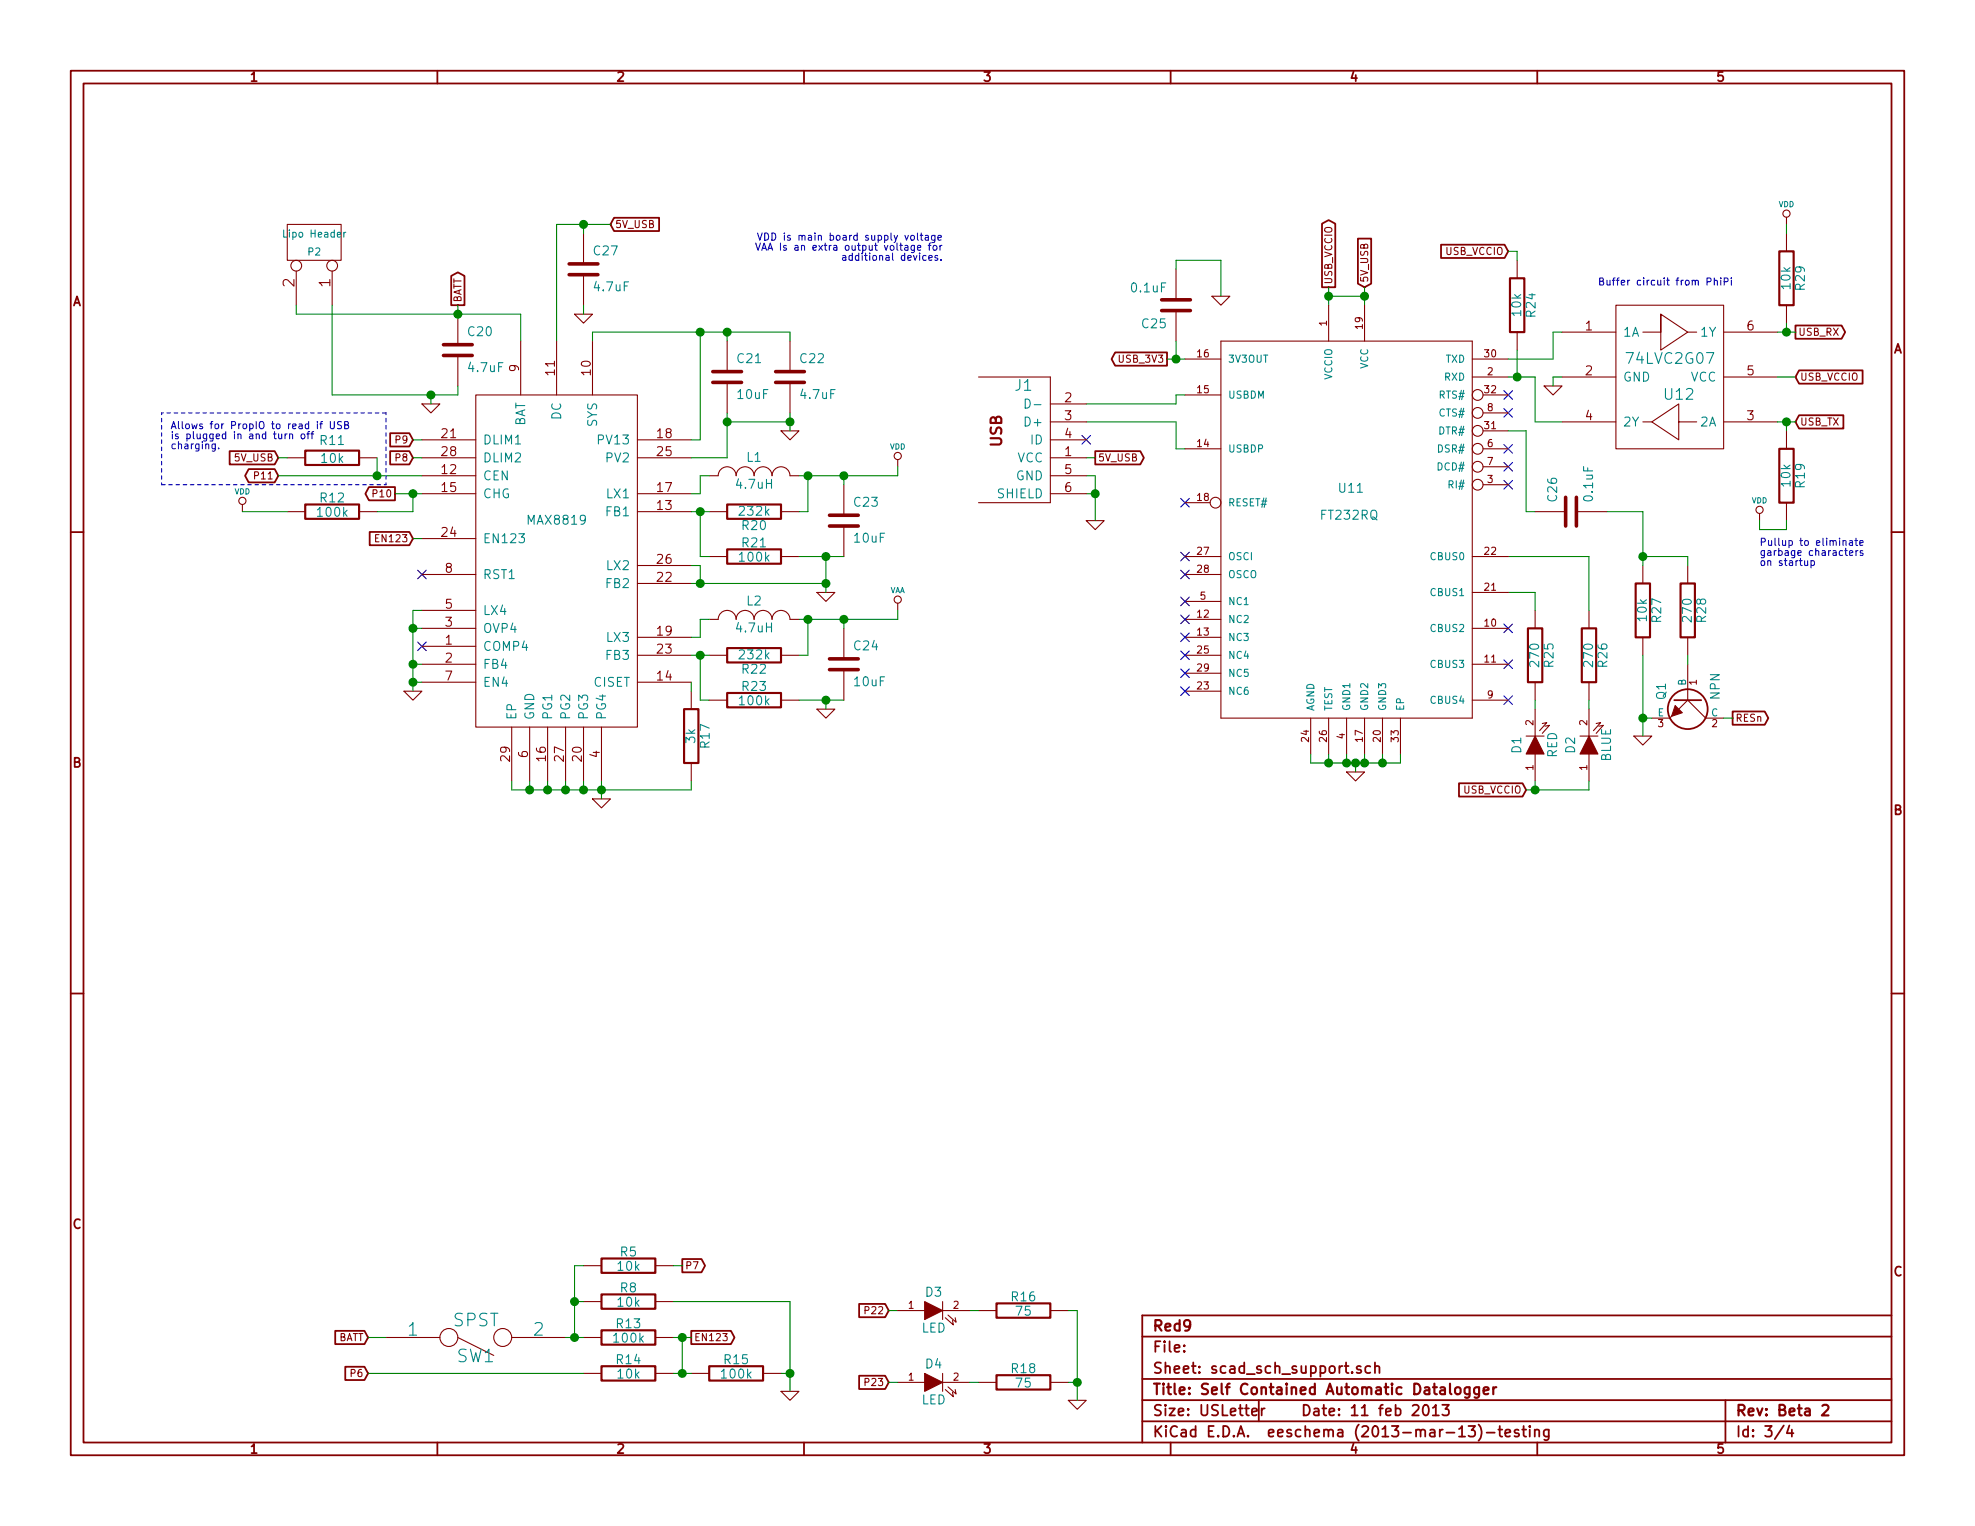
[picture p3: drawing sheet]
EESchema Schematic File Version 2
LIBS:srlm
LIBS:power
LIBS:device
LIBS:transistors
LIBS:conn
LIBS:linear
LIBS:regul
LIBS:74xx
LIBS:cmos4000
LIBS:adc-dac
LIBS:memory
LIBS:xilinx
LIBS:special
LIBS:microcontrollers
LIBS:dsp
LIBS:microchip
LIBS:analog_switches
LIBS:motorola
LIBS:texas
LIBS:intel
LIBS:audio
LIBS:interface
LIBS:digital-audio
LIBS:philips
LIBS:display
LIBS:cypress
LIBS:siliconi
LIBS:opto
LIBS:atmel
LIBS:contrib
LIBS:valves
LIBS:open-project
LIBS:scad-cache
EELAYER 24 0
EELAYER END
$Descr USLetter 11000 8500
encoding utf-8
Sheet 3 4
Title "Self Contained Automatic Datalogger"
Date "11 feb 2013"
Rev "Beta 2"
Comp "Red9"
Comment1 ""
Comment2 ""
Comment3 ""
Comment4 ""
$EndDescr
$Comp
L GND #PWR040
U 1 1
P 2400 2250
F 0 "#PWR040" H 2400 2250 30  0001 C CNN
F 1 "GND" H 2400 2180 30  0001 C CNN
F 2 "" H 2400 2250 60  0001 C CNN
F 3 "" H 2400 2250 60  0001 C CNN
	1    2400 2250
	1    0    0    -1  
$EndComp
$Comp
L GND #PWR041
U 1 1
P 4600 3300
F 0 "#PWR041" H 4600 3300 30  0001 C CNN
F 1 "GND" H 4600 3230 30  0001 C CNN
F 2 "" H 4600 3300 60  0001 C CNN
F 3 "" H 4600 3300 60  0001 C CNN
	1    4600 3300
	1    0    0    -1  
$EndComp
Text GLabel 2300 2450 0    40   Input ~ 0
P9
Text GLabel 2300 2550 0    40   Input ~ 0
P8
Text GLabel 1550 2650 0    40   BiDi ~ 0
P11
Text GLabel 2200 2750 0    40   Output ~ 0
P10
$Comp
L INDUCTOR_SMALL L1
U 1 1
P 4200 2650
F 0 "L1" H 4200 2750 50  0000 C CNN
F 1 "4.7uH" H 4200 2600 50  0000 C CNN
F 2 "NR3012" H 4200 2700 50  0001 C CNN
F 3 "" H 4200 2650 60  0001 C CNN
	1    4200 2650
	1    0    0    -1  
$EndComp
$Comp
L R R20
U 1 1
P 4200 2850
F 0 "R20" V 4280 2850 50  0000 C CNN
F 1 "232k" V 4200 2850 50  0000 C CNN
F 2 "SM0603" V 4300 2850 50  0001 C CNN
F 3 "" H 4200 2850 60  0001 C CNN
	1    4200 2850
	0    1    1    0   
$EndComp
$Comp
L R R21
U 1 1
P 4200 3100
F 0 "R21" V 4280 3100 50  0000 C CNN
F 1 "100k" V 4200 3100 50  0000 C CNN
F 2 "SM0603" V 4300 3100 50  0001 C CNN
F 3 "" H 4200 3100 60  0001 C CNN
	1    4200 3100
	0    -1   -1   0   
$EndComp
$Comp
L VDD #PWR042
U 1 1
P 5000 2600
F 0 "#PWR042" H 5000 2700 30  0001 C CNN
F 1 "VDD" H 5000 2710 30  0000 C CNN
F 2 "" H 5000 2600 60  0001 C CNN
F 3 "" H 5000 2600 60  0001 C CNN
	1    5000 2600
	1    0    0    -1  
$EndComp
$Comp
L R R11
U 1 1
P 1850 2550
F 0 "R11" V 1950 2550 50  0000 C CNN
F 1 "10k" V 1850 2550 50  0000 C CNN
F 2 "SM0603" V 1950 2550 50  0001 C CNN
F 3 "" H 1850 2550 60  0001 C CNN
	1    1850 2550
	0    -1   -1   0   
$EndComp
Text GLabel 2300 3000 0    40   Input ~ 0
EN123
Text GLabel 2550 1700 1    40   Output ~ 0
BATT
Text GLabel 10000 1850 2    40   Output ~ 0
USB_RX
Text GLabel 10000 2350 2    40   Input ~ 0
USB_TX
NoConn ~ 8400 2200
NoConn ~ 8400 2300
NoConn ~ 8400 2500
$Comp
L LED D1
U 1 1
P 8550 4150
F 0 "D1" H 8550 4250 50  0000 C CNN
F 1 "RED" H 8550 4050 50  0000 C CNN
F 2 "LED-0603" H 8550 4150 50  0001 C CNN
F 3 "" H 8550 4150 60  0001 C CNN
	1    8550 4150
	0    -1   -1   0   
$EndComp
$Comp
L LED D2
U 1 1
P 8850 4150
F 0 "D2" H 8850 4250 50  0000 C CNN
F 1 "BLUE" H 8850 4050 50  0000 C CNN
F 2 "LED-0603" H 8850 4150 50  0001 C CNN
F 3 "" H 8850 4150 60  0001 C CNN
	1    8850 4150
	0    -1   -1   0   
$EndComp
$Comp
L R R25
U 1 1
P 8550 3650
F 0 "R25" V 8630 3650 50  0000 C CNN
F 1 "270" V 8550 3650 50  0000 C CNN
F 2 "SM0603" V 8650 3650 50  0001 C CNN
F 3 "" H 8550 3650 60  0001 C CNN
	1    8550 3650
	1    0    0    -1  
$EndComp
$Comp
L R R26
U 1 1
P 8850 3650
F 0 "R26" V 8930 3650 50  0000 C CNN
F 1 "270" V 8850 3650 50  0000 C CNN
F 2 "SM0603" V 8950 3650 50  0001 C CNN
F 3 "" H 8850 3650 60  0001 C CNN
	1    8850 3650
	1    0    0    -1  
$EndComp
NoConn ~ 8400 2600
$Comp
L R R27
U 1 1
P 9150 3400
F 0 "R27" V 9230 3400 50  0000 C CNN
F 1 "10k" V 9150 3400 50  0000 C CNN
F 2 "SM0603" V 9250 3400 50  0001 C CNN
F 3 "" H 9150 3400 60  0001 C CNN
	1    9150 3400
	1    0    0    -1  
$EndComp
$Comp
L R R28
U 1 1
P 9400 3400
F 0 "R28" V 9480 3400 50  0000 C CNN
F 1 "270" V 9400 3400 50  0000 C CNN
F 2 "SM0603" V 9500 3400 50  0001 C CNN
F 3 "" H 9400 3400 60  0001 C CNN
	1    9400 3400
	1    0    0    -1  
$EndComp
$Comp
L C C26
U 1 1
P 8750 2850
F 0 "C26" H 8800 2950 50  0000 L CNN
F 1 "0.1uF" H 8800 2750 50  0000 L CNN
F 2 "SM0603_Capa" H 8800 2850 50  0001 C CNN
F 3 "" H 8750 2850 60  0001 C CNN
	1    8750 2850
	0    -1   -1   0   
$EndComp
$Comp
L GND #PWR043
U 1 1
P 9150 4100
F 0 "#PWR043" H 9150 4100 30  0001 C CNN
F 1 "GND" H 9150 4030 30  0001 C CNN
F 2 "" H 9150 4100 60  0001 C CNN
F 3 "" H 9150 4100 60  0001 C CNN
	1    9150 4100
	1    0    0    -1  
$EndComp
Text GLabel 9650 4000 2    40   Output ~ 0
RESn
Text GLabel 6100 2550 2    40   Output ~ 0
5V_USB
Text GLabel 6500 2000 0    40   Output ~ 0
USB_3V3
Text GLabel 7600 1600 1    40   Input ~ 0
5V_USB
Text GLabel 10000 2100 2    40   Input ~ 0
USB_VCCIO
Text GLabel 3400 1250 2    40   Input ~ 0
5V_USB
$Comp
L R R17
U 1 1
P 3850 4100
F 0 "R17" V 3930 4100 50  0000 C CNN
F 1 "3k" V 3850 4100 50  0000 C CNN
F 2 "SM0603" V 3950 4100 50  0001 C CNN
F 3 "" H 3850 4100 60  0001 C CNN
	1    3850 4100
	1    0    0    -1  
$EndComp
Text GLabel 8500 4400 0    40   Input ~ 0
USB_VCCIO
Text GLabel 7400 1600 1    40   Output ~ 0
USB_VCCIO
Text GLabel 1550 2550 0    40   Input ~ 0
5V_USB
$Comp
L R R12
U 1 1
P 1850 2850
F 0 "R12" V 1930 2850 50  0000 C CNN
F 1 "100k" V 1850 2850 50  0000 C CNN
F 2 "SM0603" V 1950 2850 50  0001 C CNN
F 3 "" H 1850 2850 60  0001 C CNN
	1    1850 2850
	0    -1   -1   0   
$EndComp
$Comp
L VDD #PWR044
U 1 1
P 1350 2850
F 0 "#PWR044" H 1350 2950 30  0001 C CNN
F 1 "VDD" H 1350 2960 30  0000 C CNN
F 2 "" H 1350 2850 60  0001 C CNN
F 3 "" H 1350 2850 60  0001 C CNN
	1    1350 2850
	1    0    0    -1  
$EndComp
Text Notes 950  2400 0    40   ~ 0
Allows for PropIO to read if USB\nis plugged in and turn off\ncharging.
$Comp
L GND #PWR045
U 1 1
P 4400 2400
F 0 "#PWR045" H 4400 2400 30  0001 C CNN
F 1 "GND" H 4400 2330 30  0001 C CNN
F 2 "" H 4400 2400 60  0001 C CNN
F 3 "" H 4400 2400 60  0001 C CNN
	1    4400 2400
	1    0    0    -1  
$EndComp
$Comp
L GND #PWR046
U 1 1
P 3350 4450
F 0 "#PWR046" H 3350 4450 30  0001 C CNN
F 1 "GND" H 3350 4380 30  0001 C CNN
F 2 "" H 3350 4450 60  0001 C CNN
F 3 "" H 3350 4450 60  0001 C CNN
	1    3350 4450
	1    0    0    -1  
$EndComp
$Comp
L GND #PWR047
U 1 1
P 2300 3850
F 0 "#PWR047" H 2300 3850 30  0001 C CNN
F 1 "GND" H 2300 3780 30  0001 C CNN
F 2 "" H 2300 3850 60  0001 C CNN
F 3 "" H 2300 3850 60  0001 C CNN
	1    2300 3850
	1    0    0    -1  
$EndComp
NoConn ~ 2350 3600
NoConn ~ 2350 3200
$Comp
L 74LVC2G07 U12
U 1 1
P 9350 2150
F 0 "U12" H 9350 2100 60  0000 C CNN
F 1 "74LVC2G07" H 9300 2300 60  0000 C CNN
F 2 "SOT363-6" H 9300 2400 60  0001 C CNN
F 3 "" H 9350 2150 60  0001 C CNN
	1    9350 2150
	1    0    0    -1  
$EndComp
$Comp
L GND #PWR048
U 1 1
P 8650 2150
F 0 "#PWR048" H 8650 2150 30  0001 C CNN
F 1 "GND" H 8650 2080 30  0001 C CNN
F 2 "" H 8650 2150 60  0001 C CNN
F 3 "" H 8650 2150 60  0001 C CNN
	1    8650 2150
	1    0    0    -1  
$EndComp
$Comp
L R R24
U 1 1
P 8450 1700
F 0 "R24" V 8530 1700 50  0000 C CNN
F 1 "10k" V 8450 1700 50  0000 C CNN
F 2 "SM0603" V 8550 1700 50  0001 C CNN
F 3 "" H 8450 1700 60  0001 C CNN
	1    8450 1700
	1    0    0    -1  
$EndComp
$Comp
L R R29
U 1 1
P 9950 1550
F 0 "R29" V 10030 1550 50  0000 C CNN
F 1 "10k" V 9950 1550 50  0000 C CNN
F 2 "SM0603" V 10050 1550 50  0001 C CNN
F 3 "" H 9950 1550 60  0001 C CNN
	1    9950 1550
	1    0    0    -1  
$EndComp
Text GLabel 8400 1400 0    40   Input ~ 0
USB_VCCIO
$Comp
L VDD #PWR049
U 1 1
P 9950 1250
F 0 "#PWR049" H 9950 1350 30  0001 C CNN
F 1 "VDD" H 9950 1360 30  0000 C CNN
F 2 "" H 9950 1250 60  0001 C CNN
F 3 "" H 9950 1250 60  0001 C CNN
	1    9950 1250
	1    0    0    -1  
$EndComp
$Comp
L GND #PWR050
U 1 1
P 6100 2900
F 0 "#PWR050" H 6100 2900 30  0001 C CNN
F 1 "GND" H 6100 2830 30  0001 C CNN
F 2 "" H 6100 2900 60  0001 C CNN
F 3 "" H 6100 2900 60  0001 C CNN
	1    6100 2900
	1    0    0    -1  
$EndComp
NoConn ~ 6050 2450
$Comp
L C C20
U 1 1
P 2550 1950
F 0 "C20" H 2600 2050 50  0000 L CNN
F 1 "4.7uF" H 2600 1850 50  0000 L CNN
F 2 "SM0603_Capa" H 2600 1950 50  0001 C CNN
F 3 "" H 2550 1950 60  0001 C CNN
	1    2550 1950
	1    0    0    -1  
$EndComp
$Comp
L C C22
U 1 1
P 4400 2100
F 0 "C22" H 4450 2200 50  0000 L CNN
F 1 "4.7uF" H 4450 2000 50  0000 L CNN
F 2 "SM0603_Capa" H 4450 2100 50  0001 C CNN
F 3 "" H 4400 2100 60  0001 C CNN
	1    4400 2100
	1    0    0    -1  
$EndComp
$Comp
L C C21
U 1 1
P 4050 2100
F 0 "C21" H 4100 2200 50  0000 L CNN
F 1 "10uF" H 4100 2000 50  0000 L CNN
F 2 "SM0603_Capa" H 4100 2100 50  0001 C CNN
F 3 "" H 4050 2100 60  0001 C CNN
	1    4050 2100
	1    0    0    -1  
$EndComp
$Comp
L C C23
U 1 1
P 4700 2900
F 0 "C23" H 4750 3000 50  0000 L CNN
F 1 "10uF" H 4750 2800 50  0000 L CNN
F 2 "SM0603_Capa" H 4750 2900 50  0001 C CNN
F 3 "" H 4700 2900 60  0001 C CNN
	1    4700 2900
	1    0    0    -1  
$EndComp
$Comp
L C C25
U 1 1
P 6550 1700
F 0 "C25" H 6600 1800 50  0000 L CNN
F 1 "0.1uF" H 6600 1600 50  0000 L CNN
F 2 "SM0603_Capa" H 6600 1700 50  0001 C CNN
F 3 "" H 6550 1700 60  0001 C CNN
	1    6550 1700
	-1   0    0    1   
$EndComp
$Comp
L GND #PWR051
U 1 1
P 4600 3950
F 0 "#PWR051" H 4600 3950 30  0001 C CNN
F 1 "GND" H 4600 3880 30  0001 C CNN
F 2 "" H 4600 3950 60  0001 C CNN
F 3 "" H 4600 3950 60  0001 C CNN
	1    4600 3950
	1    0    0    -1  
$EndComp
$Comp
L INDUCTOR_SMALL L2
U 1 1
P 4200 3450
F 0 "L2" H 4200 3550 50  0000 C CNN
F 1 "4.7uH" H 4200 3400 50  0000 C CNN
F 2 "NR3012" H 4200 3500 50  0001 C CNN
F 3 "" H 4200 3450 60  0001 C CNN
	1    4200 3450
	1    0    0    -1  
$EndComp
$Comp
L R R22
U 1 1
P 4200 3650
F 0 "R22" V 4280 3650 50  0000 C CNN
F 1 "232k" V 4200 3650 50  0000 C CNN
F 2 "SM0603" V 4300 3650 50  0001 C CNN
F 3 "" H 4200 3650 60  0001 C CNN
	1    4200 3650
	0    1    1    0   
$EndComp
$Comp
L R R23
U 1 1
P 4200 3900
F 0 "R23" V 4280 3900 50  0000 C CNN
F 1 "100k" V 4200 3900 50  0000 C CNN
F 2 "SM0603" V 4300 3900 50  0001 C CNN
F 3 "" H 4200 3900 60  0001 C CNN
	1    4200 3900
	0    -1   -1   0   
$EndComp
$Comp
L C C24
U 1 1
P 4700 3700
F 0 "C24" H 4750 3800 50  0000 L CNN
F 1 "10uF" H 4750 3600 50  0000 L CNN
F 2 "SM0603_Capa" H 4750 3700 50  0001 C CNN
F 3 "" H 4700 3700 60  0001 C CNN
	1    4700 3700
	1    0    0    -1  
$EndComp
$Comp
L VAA #PWR052
U 1 1
P 5000 3400
F 0 "#PWR052" H 5000 3460 30  0001 C CNN
F 1 "VAA" H 5000 3510 30  0000 C CNN
F 2 "" H 5000 3400 60  0001 C CNN
F 3 "" H 5000 3400 60  0001 C CNN
	1    5000 3400
	1    0    0    -1  
$EndComp
$Comp
L MAX8819 U10
U 1 1
P 3100 3000
F 0 "U10" H 3150 3050 60  0001 C CNN
F 1 "MAX8819" H 3100 3100 50  0000 C CNN
F 2 "TQFN-EP28" H 3100 3000 50  0001 C CNN
F 3 "DOCUMENTATION" H 3100 3000 50  0001 C CNN
	1    3100 3000
	1    0    0    -1  
$EndComp
Text Notes 5250 1350 2    40   ~ 0
VDD is main board supply voltage\nVAA Is an extra output voltage for\n      additional devices.
$Comp
L CONN_2 P2
U 1 1
P 1750 1350
F 0 "P2" V 1700 1350 40  0000 C CNN
F 1 "Lipo Header" V 1800 1350 40  0000 C CNN
F 2 "BatteryHeader" V 1900 1350 40  0001 C CNN
F 3 "" H 1750 1350 60  0001 C CNN
	1    1750 1350
	0    1    -1   0   
$EndComp
$Comp
L C C27
U 1 1
P 3250 1500
F 0 "C27" H 3300 1600 50  0000 L CNN
F 1 "4.7uF" H 3300 1400 50  0000 L CNN
F 2 "SM0603_Capa" H 3300 1500 50  0001 C CNN
F 3 "" H 3250 1500 60  0001 C CNN
	1    3250 1500
	1    0    0    -1  
$EndComp
$Comp
L GND #PWR053
U 1 1
P 3250 1750
F 0 "#PWR053" H 3250 1750 30  0001 C CNN
F 1 "GND" H 3250 1680 30  0001 C CNN
F 2 "" H 3250 1750 60  0001 C CNN
F 3 "" H 3250 1750 60  0001 C CNN
	1    3250 1750
	1    0    0    -1  
$EndComp
$Comp
L NPN Q1
U 1 1
P 9400 3900
F 0 "Q1" H 9400 3750 50  0000 R CNN
F 1 "NPN" H 9400 4050 50  0000 R CNN
F 2 "SOT-23" H 9400 4150 50  0001 C CNN
F 3 "" H 9400 3900 60  0001 C CNN
	1    9400 3900
	0    1    1    0   
$EndComp
$Comp
L GND #PWR054
U 1 1
P 6800 1650
F 0 "#PWR054" H 6800 1650 30  0001 C CNN
F 1 "GND" H 6800 1580 30  0001 C CNN
F 2 "" H 6800 1650 60  0001 C CNN
F 3 "" H 6800 1650 60  0001 C CNN
	1    6800 1650
	1    0    0    -1  
$EndComp
NoConn ~ 8400 2700
NoConn ~ 8400 3500
NoConn ~ 8400 3700
NoConn ~ 8400 3900
Connection ~ 2550 1750
Wire Wire Line
	2550 1750 2550 1700
Wire Wire Line
	8400 3300 8550 3300
Wire Wire Line
	8500 4400 8850 4400
Wire Wire Line
	3300 1900 3300 1850
Wire Wire Line
	3300 1850 4400 1850
Wire Wire Line
	3900 1850 3900 2450
Wire Wire Line
	3900 2450 3850 2450
Wire Wire Line
	2550 2200 2550 2150
Wire Wire Line
	2900 1750 2900 1900
Wire Wire Line
	2100 2550 2100 2650
Wire Wire Line
	1550 2650 2350 2650
Connection ~ 2100 2650
Wire Wire Line
	1550 2550 1600 2550
Wire Wire Line
	2300 2450 2350 2450
Wire Wire Line
	2350 2550 2300 2550
Wire Wire Line
	1350 2850 1600 2850
Wire Wire Line
	2200 2750 2350 2750
Wire Wire Line
	2100 2850 2300 2850
Wire Wire Line
	2300 2850 2300 2750
Connection ~ 2300 2750
Wire Notes Line
	900  2300 2150 2300
Wire Notes Line
	2150 2300 2150 2700
Wire Notes Line
	2150 2700 900  2700
Wire Notes Line
	900  2700 900  2300
Wire Wire Line
	3850 2750 3900 2750
Wire Wire Line
	3900 2750 3900 2650
Wire Wire Line
	3900 2650 3950 2650
Wire Wire Line
	3850 2850 3950 2850
Wire Wire Line
	3900 2850 3900 3100
Wire Wire Line
	3900 3100 3950 3100
Connection ~ 3900 2850
Wire Wire Line
	4450 2650 5000 2650
Wire Wire Line
	5000 2650 5000 2600
Wire Wire Line
	4700 2700 4700 2650
Connection ~ 4700 2650
Wire Wire Line
	4450 2850 4500 2850
Wire Wire Line
	4500 2850 4500 2650
Connection ~ 4500 2650
Wire Wire Line
	4450 3100 4700 3100
Wire Wire Line
	4600 3100 4600 3300
Connection ~ 4600 3100
Wire Wire Line
	4400 1850 4400 1900
Connection ~ 3900 1850
Wire Wire Line
	4050 1900 4050 1850
Connection ~ 4050 1850
Wire Wire Line
	4050 2300 4050 2550
Wire Wire Line
	4050 2350 4400 2350
Wire Wire Line
	4400 2300 4400 2400
Connection ~ 4400 2350
Wire Wire Line
	2300 3000 2350 3000
Wire Wire Line
	2350 3400 2300 3400
Wire Wire Line
	2300 3400 2300 3850
Wire Wire Line
	2350 3500 2300 3500
Connection ~ 2300 3500
Wire Wire Line
	2350 3800 2300 3800
Connection ~ 2300 3800
Wire Wire Line
	4050 2550 3850 2550
Connection ~ 4050 2350
Wire Wire Line
	3850 3150 3900 3150
Wire Wire Line
	3900 3150 3900 3250
Wire Wire Line
	3850 3250 4600 3250
Connection ~ 4600 3250
Connection ~ 3900 3250
Wire Wire Line
	2350 3700 2300 3700
Connection ~ 2300 3700
Wire Wire Line
	9900 2100 10000 2100
Wire Wire Line
	8500 2400 8500 2850
Wire Wire Line
	8500 2850 8550 2850
Wire Wire Line
	8950 2850 9150 2850
Wire Wire Line
	9150 2850 9150 3150
Wire Wire Line
	9150 3100 9400 3100
Wire Wire Line
	9400 3100 9400 3150
Connection ~ 9150 3100
Wire Wire Line
	9400 3650 9400 3700
Wire Wire Line
	9650 4000 9600 4000
Wire Wire Line
	9150 3650 9150 4100
Wire Wire Line
	9200 4000 9150 4000
Connection ~ 9150 4000
Wire Wire Line
	9900 2350 10000 2350
Wire Wire Line
	9900 1850 10000 1850
Wire Wire Line
	9950 1800 9950 1850
Connection ~ 9950 1850
Wire Wire Line
	9950 1250 9950 1300
Wire Wire Line
	6050 2250 6550 2250
Wire Wire Line
	6050 2350 6550 2350
Wire Wire Line
	6050 2650 6100 2650
Wire Wire Line
	6100 2650 6100 2900
Wire Wire Line
	6050 2750 6100 2750
Connection ~ 6100 2750
Wire Wire Line
	3100 1250 3100 1900
Wire Wire Line
	8550 3300 8550 3400
Wire Wire Line
	8850 3100 8850 3400
Wire Wire Line
	8850 3900 8850 3950
Wire Wire Line
	8550 3900 8550 3950
Wire Wire Line
	8550 4350 8550 4400
Connection ~ 8550 4400
Wire Wire Line
	8850 4400 8850 4350
Wire Wire Line
	3850 3550 3900 3550
Wire Wire Line
	3900 3550 3900 3450
Wire Wire Line
	3900 3450 3950 3450
Wire Wire Line
	3850 3650 3950 3650
Wire Wire Line
	3900 3650 3900 3900
Wire Wire Line
	3900 3900 3950 3900
Connection ~ 3900 3650
Wire Wire Line
	4450 3450 5000 3450
Wire Wire Line
	5000 3450 5000 3400
Wire Wire Line
	4700 3500 4700 3450
Connection ~ 4700 3450
Wire Wire Line
	4450 3650 4500 3650
Wire Wire Line
	4500 3650 4500 3450
Connection ~ 4500 3450
Wire Wire Line
	4450 3900 4700 3900
Wire Wire Line
	4600 3900 4600 3950
Connection ~ 4600 3900
Wire Wire Line
	3850 3800 3850 3850
Wire Wire Line
	3850 4400 3850 4350
Wire Wire Line
	2850 4400 3850 4400
Wire Wire Line
	3350 4350 3350 4450
Wire Wire Line
	2850 4350 2850 4400
Connection ~ 3350 4400
Wire Wire Line
	3250 4350 3250 4400
Connection ~ 3250 4400
Wire Wire Line
	3150 4350 3150 4400
Connection ~ 3150 4400
Wire Wire Line
	3050 4350 3050 4400
Connection ~ 3050 4400
Wire Wire Line
	2950 4350 2950 4400
Connection ~ 2950 4400
Wire Wire Line
	2400 2200 2400 2250
Connection ~ 2400 2200
Wire Wire Line
	1650 1750 2900 1750
Wire Wire Line
	1650 1750 1650 1700
Wire Wire Line
	1850 1700 1850 2200
Wire Wire Line
	1850 2200 2550 2200
Wire Wire Line
	3100 1250 3400 1250
Wire Wire Line
	3250 1250 3250 1300
Connection ~ 3250 1250
Wire Wire Line
	3250 1700 3250 1750
Wire Wire Line
	7400 1600 7400 1700
Wire Wire Line
	7600 1600 7600 1700
Wire Wire Line
	7600 1650 7400 1650
Connection ~ 7400 1650
Connection ~ 7600 1650
Wire Wire Line
	6500 2000 6600 2000
Wire Wire Line
	6550 1900 6550 2000
Connection ~ 6550 2000
Wire Wire Line
	6550 1500 6550 1450
Wire Wire Line
	6550 1450 6800 1450
Wire Wire Line
	6800 1450 6800 1650
Wire Wire Line
	8400 2000 8650 2000
Wire Wire Line
	8650 2000 8650 1850
Wire Wire Line
	8650 1850 8700 1850
Wire Wire Line
	8400 2100 8550 2100
Wire Wire Line
	8550 2100 8550 2350
Wire Wire Line
	8550 2350 8700 2350
Wire Wire Line
	8450 1950 8450 2100
Connection ~ 8450 2100
Wire Wire Line
	8400 1400 8450 1400
Wire Wire Line
	8450 1400 8450 1450
Wire Wire Line
	8650 2100 8700 2100
Wire Wire Line
	8650 2100 8650 2150
Wire Wire Line
	8400 3100 8850 3100
Wire Wire Line
	8400 2400 8500 2400
NoConn ~ 6600 3100
NoConn ~ 6600 2800
Wire Wire Line
	6050 2550 6100 2550
Wire Wire Line
	6550 2350 6550 2500
Wire Wire Line
	6550 2500 6600 2500
Wire Wire Line
	6600 2200 6550 2200
Wire Wire Line
	6550 2200 6550 2250
$Comp
L R R19
U 1 1
P 9950 2650
F 0 "R19" V 10030 2650 50  0000 C CNN
F 1 "10k" V 9950 2650 50  0000 C CNN
F 2 "SM0603" H 9950 2650 60  0001 C CNN
F 3 "" H 9950 2650 60  0001 C CNN
	1    9950 2650
	1    0    0    -1  
$EndComp
$Comp
L VDD #PWR055
U 1 1
P 9800 2900
F 0 "#PWR055" H 9800 3000 30  0001 C CNN
F 1 "VDD" H 9800 3010 30  0000 C CNN
F 2 "" H 9800 2900 60  0001 C CNN
F 3 "" H 9800 2900 60  0001 C CNN
	1    9800 2900
	1    0    0    -1  
$EndComp
Wire Wire Line
	9950 2350 9950 2400
Connection ~ 9950 2350
Wire Wire Line
	9950 2900 9950 2950
Wire Wire Line
	9950 2950 9800 2950
Wire Wire Line
	9800 2950 9800 2900
Text Notes 9800 3050 0    40   ~ 0
Pullup to eliminate\ngarbage characters\non startup
$Comp
L SPST SW1
U 1 1
P 2650 7450
F 0 "SW1" H 2650 7550 70  0000 C CNN
F 1 "SPST" H 2650 7350 70  0000 C CNN
F 2 "KSC9-J" H 2650 7450 60  0001 C CNN
F 3 "" H 2650 7450 60  0001 C CNN
	1    2650 7450
	1    0    0    1   
$EndComp
$Comp
L LED D4
U 1 1
P 5200 7700
F 0 "D4" H 5200 7800 50  0000 C CNN
F 1 "LED" H 5200 7600 50  0000 C CNN
F 2 "LED-0603" H 5200 7700 60  0001 C CNN
F 3 "" H 5200 7700 60  0001 C CNN
	1    5200 7700
	1    0    0    -1  
$EndComp
$Comp
L GND #PWR056
U 1 1
P 4400 7750
F 0 "#PWR056" H 4400 7750 30  0001 C CNN
F 1 "GND" H 4400 7680 30  0001 C CNN
F 2 "" H 4400 7750 60  0001 C CNN
F 3 "" H 4400 7750 60  0001 C CNN
	1    4400 7750
	1    0    0    -1  
$EndComp
$Comp
L R R16
U 1 1
P 5700 7300
F 0 "R16" V 5780 7300 50  0000 C CNN
F 1 "75" V 5700 7300 50  0000 C CNN
F 2 "SM0603" H 5700 7300 60  0001 C CNN
F 3 "" H 5700 7300 60  0001 C CNN
	1    5700 7300
	0    -1   -1   0   
$EndComp
$Comp
L R R18
U 1 1
P 5700 7700
F 0 "R18" V 5780 7700 50  0000 C CNN
F 1 "75" V 5700 7700 50  0000 C CNN
F 2 "SM0603" H 5700 7700 60  0001 C CNN
F 3 "" H 5700 7700 60  0001 C CNN
	1    5700 7700
	0    -1   -1   0   
$EndComp
Text GLabel 4950 7300 0    40   Input ~ 0
P22
Text GLabel 4950 7700 0    40   Input ~ 0
P23
Wire Wire Line
	5400 7300 5450 7300
Wire Wire Line
	4950 7700 5000 7700
Wire Wire Line
	5400 7700 5450 7700
$Comp
L GND #PWR057
U 1 1
P 6000 7800
F 0 "#PWR057" H 6000 7800 30  0001 C CNN
F 1 "GND" H 6000 7730 30  0001 C CNN
F 2 "" H 6000 7800 60  0001 C CNN
F 3 "" H 6000 7800 60  0001 C CNN
	1    6000 7800
	1    0    0    -1  
$EndComp
Wire Wire Line
	5950 7300 6000 7300
Wire Wire Line
	6000 7300 6000 7800
Wire Wire Line
	5950 7700 6000 7700
Connection ~ 6000 7700
Text GLabel 2050 7450 0    40   Input ~ 0
BATT
Text GLabel 2050 7650 0    40   Input ~ 0
P6
Text GLabel 3850 7450 2    40   Output ~ 0
EN123
Text GLabel 3800 7050 2    40   Output ~ 0
P7
Wire Wire Line
	2050 7450 2150 7450
$Comp
L R R13
U 1 1
P 3500 7450
F 0 "R13" V 3580 7450 50  0000 C CNN
F 1 "100k" V 3500 7450 50  0000 C CNN
F 2 "SM0603" H 3500 7450 60  0001 C CNN
F 3 "" H 3500 7450 60  0001 C CNN
	1    3500 7450
	0    -1   -1   0   
$EndComp
$Comp
L R R14
U 1 1
P 3500 7650
F 0 "R14" V 3580 7650 50  0000 C CNN
F 1 "10k" V 3500 7650 50  0000 C CNN
F 2 "SM0603" H 3500 7650 60  0001 C CNN
F 3 "" H 3500 7650 60  0001 C CNN
	1    3500 7650
	0    -1   -1   0   
$EndComp
$Comp
L R R15
U 1 1
P 4100 7650
F 0 "R15" V 4180 7650 50  0000 C CNN
F 1 "100k" V 4100 7650 50  0000 C CNN
F 2 "SM0603" H 4100 7650 60  0001 C CNN
F 3 "" H 4100 7650 60  0001 C CNN
	1    4100 7650
	0    -1   -1   0   
$EndComp
Wire Wire Line
	2050 7650 3250 7650
Wire Wire Line
	3750 7650 3850 7650
Wire Wire Line
	3150 7450 3250 7450
Wire Wire Line
	3750 7450 3850 7450
Wire Wire Line
	3800 7450 3800 7650
Connection ~ 3800 7650
Connection ~ 3800 7450
Wire Wire Line
	4350 7650 4400 7650
Wire Wire Line
	4400 7250 4400 7750
$Comp
L R R8
U 1 1
P 3500 7250
F 0 "R8" V 3580 7250 50  0000 C CNN
F 1 "10k" V 3500 7250 50  0000 C CNN
F 2 "SM0603" H 3500 7250 60  0001 C CNN
F 3 "" H 3500 7250 60  0001 C CNN
	1    3500 7250
	0    -1   -1   0   
$EndComp
$Comp
L R R5
U 1 1
P 3500 7050
F 0 "R5" V 3580 7050 50  0000 C CNN
F 1 "10k" V 3500 7050 50  0000 C CNN
F 2 "SM0603" H 3500 7050 60  0001 C CNN
F 3 "" H 3500 7050 60  0001 C CNN
	1    3500 7050
	0    -1   -1   0   
$EndComp
Wire Wire Line
	3750 7250 4400 7250
Connection ~ 4400 7650
Wire Wire Line
	3750 7050 3800 7050
Wire Wire Line
	3250 7050 3200 7050
Wire Wire Line
	3200 7050 3200 7450
Connection ~ 3200 7450
Connection ~ 3200 7250
$Comp
L FT232RQ U11
U 1 1
P 7500 2900
F 0 "U11" H 7450 3050 50  0000 L BNN
F 1 "FT232RQ" H 7350 2900 50  0000 L BNN
F 2 "FT232RQ" H 7500 2900 60  0001 C CNN
F 3 "" H 7500 2900 60  0001 C CNN
	1    7500 2900
	1    0    0    -1  
$EndComp
$Comp
L GND #PWR058
U 1 1
P 7550 4300
F 0 "#PWR058" H 7550 4300 30  0001 C CNN
F 1 "GND" H 7550 4230 30  0001 C CNN
F 2 "" H 7550 4300 60  0001 C CNN
F 3 "" H 7550 4300 60  0001 C CNN
	1    7550 4300
	1    0    0    -1  
$EndComp
Wire Wire Line
	7300 4200 7300 4250
Wire Wire Line
	7300 4250 7800 4250
Wire Wire Line
	7550 4250 7550 4300
Wire Wire Line
	7800 4250 7800 4200
Connection ~ 7550 4250
Wire Wire Line
	7500 4200 7500 4250
Connection ~ 7500 4250
Wire Wire Line
	7400 4200 7400 4250
Connection ~ 7400 4250
Wire Wire Line
	7600 4200 7600 4250
Connection ~ 7600 4250
Wire Wire Line
	7700 4200 7700 4250
Connection ~ 7700 4250
NoConn ~ 6600 3200
NoConn ~ 6600 3350
NoConn ~ 6600 3450
NoConn ~ 6600 3550
NoConn ~ 6600 3650
NoConn ~ 6600 3750
NoConn ~ 6600 3850
Wire Wire Line
	4950 7300 5000 7300
$Comp
L LED D3
U 1 1
P 5200 7300
F 0 "D3" H 5200 7400 50  0000 C CNN
F 1 "LED" H 5200 7200 50  0000 C CNN
F 2 "LED-0603" H 5200 7300 60  0001 C CNN
F 3 "" H 5200 7300 60  0001 C CNN
	1    5200 7300
	1    0    0    -1  
$EndComp
$Comp
L USB_MICRO_B_SMD J1
U 1 1
P 5850 2650
F 0 "J1" H 5700 3150 60  0000 C CNN
F 1 "USB_MICRO_B_SMD" H 5700 2450 60  0001 C CNN
F 2 "MOLEX_47346_0001" H 5850 2650 60  0001 C CNN
F 3 "" H 5850 2650 60  0000 C CNN
	1    5850 2650
	1    0    0    -1  
$EndComp
Text Notes 8900 1600 0    40   ~ 0
Buffer circuit from PhiPi
Wire Wire Line
	3250 7250 3200 7250
$EndSCHEMATC
